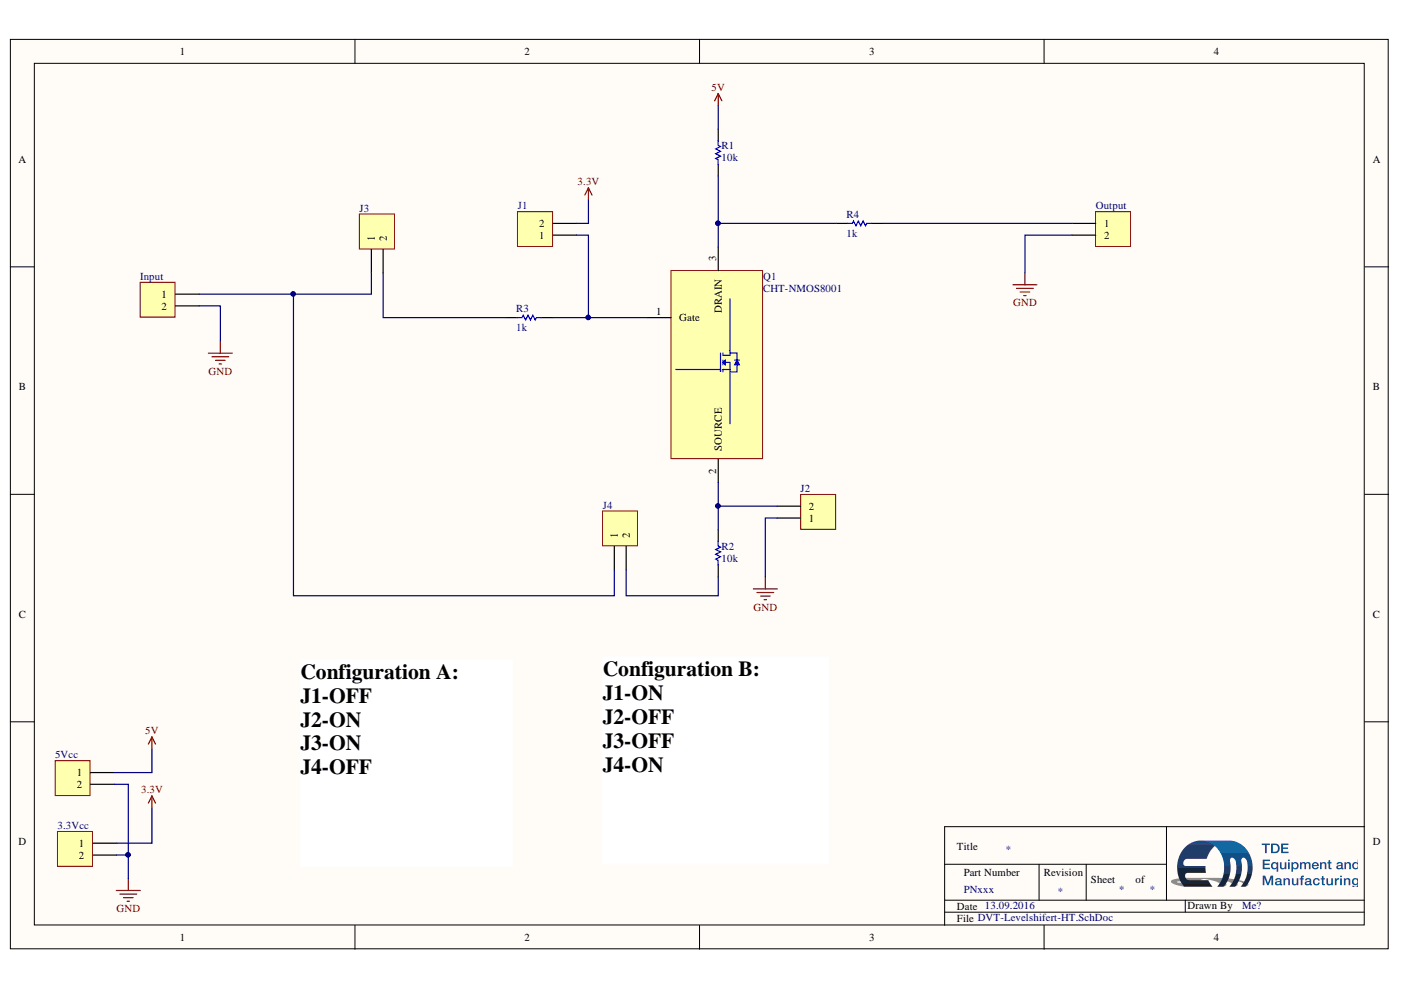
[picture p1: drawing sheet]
# Altium project DVT-Levelshifert-HT.PrjPcb
1 sheet, 13 parts. Net scope: global (net labels, ports and power ports of the same name join across sheets).
Board file: DVT-Levelshifert-HT.PcbDoc

## Sheet DVT-Levelshifert-HT.SchDoc
size A4; PartNumber: PNxxx; Drawn By: Me?

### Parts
3.3Vcc  PHOENIX_1715721  [Phoenix-2-5_08]  (value not drawn)
5Vcc  PHOENIX_1715721  [Phoenix-2-5_08]  (value not drawn)
Input  PHOENIX_1715721  [Phoenix-2-5_08]  (value not drawn)
J1  PHOENIX_1715721  [HDR1X2]  (value not drawn)
J2  PHOENIX_1715721  [HDR1X2]  (value not drawn)
J3  PHOENIX_1715721  [HDR1X2]  (value not drawn)
J4  PHOENIX_1715721  [HDR1X2]  (value not drawn)
Output  PHOENIX_1715721  [Phoenix-2-5_08]  (value not drawn)
Q1  CHT-NMOS8001  [TDFP16 - NMOS8001]
R1  value 10k  [Dummy-10mm]  (hidden comment: Resistor-Dummy-THT)
R2  value 10k  [Dummy-10mm]  (hidden comment: Resistor-Dummy-THT)
R3  value 1k  [Dummy-10mm]  (hidden comment: Resistor-Dummy-THT)
R4  value 1k  [Dummy-10mm]  (hidden comment: Resistor-Dummy-THT)

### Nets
3.3V: 3.3Vcc.1 J1.2
5V: 5Vcc.1 R1.2
GND: 3.3Vcc.2 5Vcc.2 Input.2 J2.1 Output.2
NetInput_1: Input.1 J3.1 J4.1
NetJ1_1: J1.1 Q1.1(Gate) R3.1
NetJ2_2: J2.2 Q1.2(SOURCE) R2.2
NetJ3_2: J3.2 R3.2
NetJ4_2: J4.2 R2.1
NetOutput_1: Output.1 R4.1
NetQ1_3: Q1.3(DRAIN) R1.1 R4.2

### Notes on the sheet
- Configuration A:
  J1-OFF
  J2-ON
  J3-ON
  J4-OFF
- Configuration B:
  J1-ON
  J2-OFF
  J3-OFF
  J4-ON
